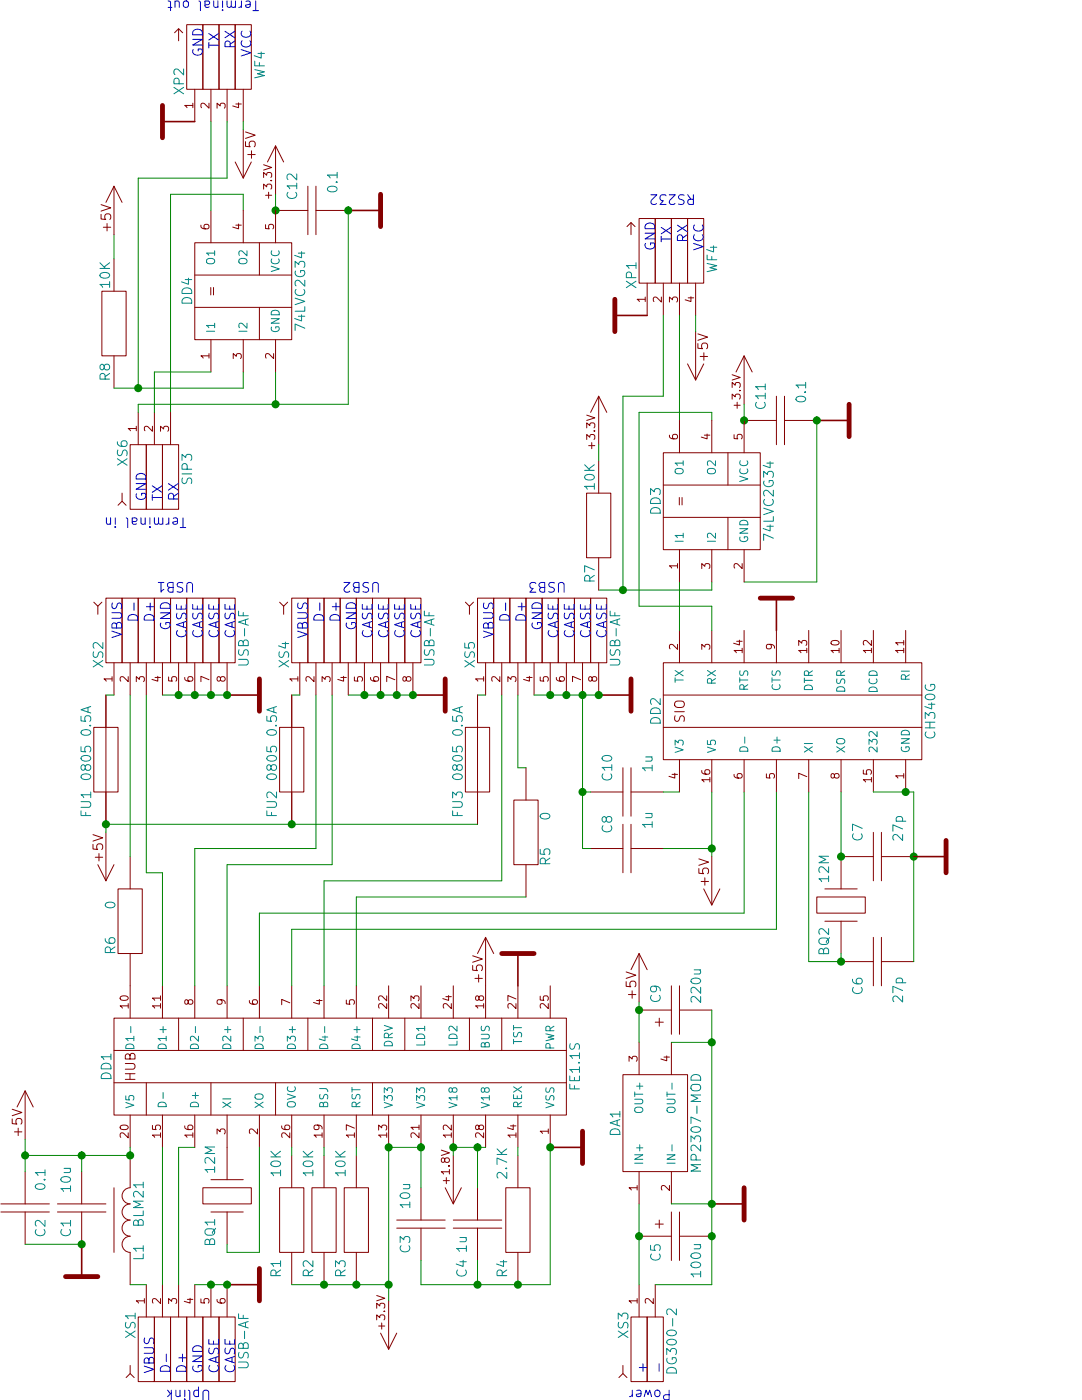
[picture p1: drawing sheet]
EESchema Schematic File Version 2
LIBS:gost
LIBS:a5v11-mod-01-cache
EELAYER 25 0
EELAYER END
$Descr A4 11693 8268
encoding utf-8
Sheet 1 1
Title ""
Date ""
Rev ""
Comp ""
Comment1 ""
Comment2 ""
Comment3 ""
Comment4 ""
$EndDescr
$Comp
L GIC_FE11S DD1
U 1 1
P 2550 1500
F 0 "DD1" H 3050 1650 60  0000 C CNN
F 1 "FE1.1S" H 3050 -1250 60  0000 C CNN
F 2 "pretty:SMD_SSOP_28_25_200" H 2900 1700 60  0001 C CNN
F 3 "" H 2900 1700 60  0000 C CNN
	1    2550 1500
	1    0    0    -1  
$EndComp
$Comp
L RES R3
U 1 1
P 1700 2900
F 0 "R3" H 1800 3000 60  0000 C CNN
F 1 "10K" H 2450 3000 60  0000 C CNN
F 2 "pretty:SMD_0805" H 1700 2900 60  0001 C CNN
F 3 "" H 1700 2900 60  0000 C CNN
	1    1700 2900
	1    0    0    -1  
$EndComp
$Comp
L RES R2
U 1 1
P 1700 2700
F 0 "R2" H 1800 2800 60  0000 C CNN
F 1 "10K" H 2450 2800 60  0000 C CNN
F 2 "pretty:SMD_0805" H 1700 2700 60  0001 C CNN
F 3 "" H 1700 2700 60  0000 C CNN
	1    1700 2700
	1    0    0    -1  
$EndComp
$Comp
L RES R1
U 1 1
P 1700 2500
F 0 "R1" H 1800 2600 60  0000 C CNN
F 1 "10K" H 2450 2600 60  0000 C CNN
F 2 "pretty:SMD_0805" H 1700 2500 60  0001 C CNN
F 3 "" H 1700 2500 60  0000 C CNN
	1    1700 2500
	1    0    0    -1  
$EndComp
$Comp
L POWER_GND #U01
U 1 1
P 2550 4100
F 0 "#U01" V 2600 4150 60  0001 C CNN
F 1 "POWER_GND" V 2600 4050 60  0001 C CNN
F 2 "" H 2550 4100 60  0000 C CNN
F 3 "" H 2550 4100 60  0000 C CNN
	1    2550 4100
	1    0    0    -1  
$EndComp
$Comp
L CRYSTAL BQ1
U 1 1
P 1950 2100
F 0 "BQ1" H 2025 2000 60  0000 C CNN
F 1 "12M" H 2475 2000 60  0000 C CNN
F 2 "pretty:SIP_2_200_70" H 1950 2100 60  0001 C CNN
F 3 "" H 1950 2100 60  0000 C CNN
	1    1950 2100
	1    0    0    1   
$EndComp
$Comp
L POWER_GND #U02
U 1 1
P 1700 2100
F 0 "#U02" V 1750 2150 60  0001 C CNN
F 1 "POWER_GND" V 1750 2050 60  0001 C CNN
F 2 "" H 1700 2100 60  0000 C CNN
F 3 "" H 1700 2100 60  0000 C CNN
	1    1700 2100
	1    0    0    -1  
$EndComp
$Comp
L RES R4
U 1 1
P 1700 3900
F 0 "R4" H 1800 4000 60  0000 C CNN
F 1 "2.7K" H 2450 4000 60  0000 C CNN
F 2 "pretty:SMD_0805" H 1700 3900 60  0001 C CNN
F 3 "" H 1700 3900 60  0000 C CNN
	1    1700 3900
	1    0    0    -1  
$EndComp
Text Notes 1150 1650 0    60   ~ 0
VBUS
Text Notes 1150 1750 0    60   ~ 0
D-
Text Notes 1150 1850 0    60   ~ 0
D+
Text Notes 1150 1950 0    60   ~ 0
GND
$Comp
L IND_CORE L1
U 1 1
P 1700 1500
F 0 "L1" H 1900 1450 60  0000 C CNN
F 1 "BLM21" H 2200 1450 60  0000 C CNN
F 2 "pretty:SMD_0805" H 1700 1500 60  0001 C CNN
F 3 "" H 1700 1500 60  0000 C CNN
	1    1700 1500
	1    0    0    -1  
$EndComp
$Comp
L CAP C1
U 1 1
P 2400 1200
F 0 "C1" V 2300 850 60  0000 C CNN
F 1 "10u" V 2300 1150 60  0000 C CNN
F 2 "pretty:SMD_0805" H 2400 1200 60  0001 C CNN
F 3 "" H 2400 1200 60  0000 C CNN
	1    2400 1200
	0    1    1    0   
$EndComp
$Comp
L POWER_GND #U03
U 1 1
P 1950 1200
F 0 "#U03" V 2000 1250 60  0001 C CNN
F 1 "POWER_GND" V 2000 1150 60  0001 C CNN
F 2 "" H 1950 1200 60  0000 C CNN
F 3 "" H 1950 1200 60  0000 C CNN
	1    1950 1200
	0    1    1    0   
$EndComp
$Comp
L CAP C2
U 1 1
P 2400 850
F 0 "C2" V 2300 500 60  0000 C CNN
F 1 "0.1" V 2300 800 60  0000 C CNN
F 2 "pretty:SMD_0805" H 2400 850 60  0001 C CNN
F 3 "" H 2400 850 60  0000 C CNN
	1    2400 850 
	0    1    -1   0   
$EndComp
$Comp
L CAP C3
U 1 1
P 2300 3300
F 0 "C3" V 2200 2950 60  0000 C CNN
F 1 "10u" V 2200 3250 60  0000 C CNN
F 2 "pretty:SMD_0805" H 2300 3300 60  0001 C CNN
F 3 "" H 2300 3300 60  0000 C CNN
	1    2300 3300
	0    1    1    0   
$EndComp
$Comp
L CAP C4
U 1 1
P 2300 3650
F 0 "C4" V 2200 3150 60  0000 C CNN
F 1 "1u" V 2200 3300 60  0000 C CNN
F 2 "pretty:SMD_0805" H 2300 3650 60  0001 C CNN
F 3 "" H 2300 3650 60  0000 C CNN
	1    2300 3650
	0    1    1    0   
$EndComp
$Comp
L POWER_+3.3V #U04
U 1 1
P 1600 3100
F 0 "#U04" V 1650 3150 60  0001 C CNN
F 1 "POWER_+3.3V" H 1750 3000 60  0001 C CNN
F 2 "" H 1600 3100 60  0000 C CNN
F 3 "" H 1600 3100 60  0000 C CNN
	1    1600 3100
	-1   0    0    -1  
$EndComp
$Comp
L POWER_+1.8V #U05
U 1 1
P 2500 3500
F 0 "#U05" V 2550 3550 60  0001 C CNN
F 1 "POWER_+1.8V" H 2650 3400 60  0001 C CNN
F 2 "" H 2500 3500 60  0000 C CNN
F 3 "" H 2500 3500 60  0000 C CNN
	1    2500 3500
	-1   0    0    -1  
$EndComp
$Comp
L POWER_+5V #U06
U 1 1
P 2600 850
F 0 "#U06" V 2650 900 60  0001 C CNN
F 1 "POWER_+5V" H 2750 750 60  0001 C CNN
F 2 "" H 2600 850 60  0000 C CNN
F 3 "" H 2600 850 60  0000 C CNN
	1    2600 850 
	1    0    0    -1  
$EndComp
Text Notes 1050 2000 1    60   ~ 0
Uplink
$Comp
L CONN_06_F XS1
U 1 1
P 1700 1600
F 0 "XS1" H 1950 1700 60  0000 C CNN
F 1 "USB-AF" H 2050 1000 60  0000 C CNN
F 2 "pretty:CONN_USB_A_G_TH" H 1700 1600 60  0001 C CNN
F 3 "" H 1700 1600 60  0000 C CNN
	1    1700 1600
	-1   0    0    -1  
$EndComp
Text Notes 1150 2050 0    60   ~ 0
CASE
Text Notes 1150 2150 0    60   ~ 0
CASE
$Comp
L CONN_08_F XS2
U 1 1
P 5350 1400
F 0 "XS2" H 5600 1500 60  0000 C CNN
F 1 "USB-AF" H 5700 600 60  0000 C CNN
F 2 "pretty:CONN_USB_AF_V1_TH" H 5350 1400 60  0001 C CNN
F 3 "" H 5350 1400 60  0000 C CNN
	1    5350 1400
	1    0    0    -1  
$EndComp
$Comp
L POWER_GND #U07
U 1 1
P 5350 2100
F 0 "#U07" V 5400 2150 60  0001 C CNN
F 1 "POWER_GND" V 5400 2050 60  0001 C CNN
F 2 "" H 5350 2100 60  0000 C CNN
F 3 "" H 5350 2100 60  0000 C CNN
	1    5350 2100
	1    0    0    -1  
$EndComp
$Comp
L FUSE FU1
U 1 1
P 4550 1350
F 0 "FU1" H 4675 1475 60  0000 C CNN
F 1 "0805 0.5A" H 5050 1475 60  0000 C CNN
F 2 "pretty:SMD_0805" H 4550 1350 60  0001 C CNN
F 3 "" H 4550 1350 60  0000 C CNN
	1    4550 1350
	1    0    0    -1  
$EndComp
$Comp
L POWER_+5V #U08
U 1 1
P 4500 1350
F 0 "#U08" V 4550 1400 60  0001 C CNN
F 1 "POWER_+5V" H 4650 1250 60  0001 C CNN
F 2 "" H 4500 1350 60  0000 C CNN
F 3 "" H 4500 1350 60  0000 C CNN
	1    4500 1350
	-1   0    0    -1  
$EndComp
Text Notes 5700 1450 0    60   ~ 0
VBUS
Text Notes 5800 1550 0    60   ~ 0
D-
Text Notes 5800 1650 0    60   ~ 0
D+
Text Notes 5750 1750 0    60   ~ 0
GND
Text Notes 5700 1850 0    60   ~ 0
CASE
Text Notes 5700 1950 0    60   ~ 0
CASE
Text Notes 5700 2050 0    60   ~ 0
CASE
Text Notes 5700 2150 0    60   ~ 0
CASE
$Comp
L CAPP C5
U 1 1
P 2000 4650
F 0 "C5" H 2100 4550 60  0000 C CNN
F 1 "100u" H 2150 4300 60  0000 C CNN
F 2 "pretty:SIP_2_100_70" H 2000 4650 60  0001 C CNN
F 3 "" H 2000 4650 60  0000 C CNN
	1    2000 4650
	-1   0    0    -1  
$EndComp
$Comp
L CAPP C9
U 1 1
P 3400 4650
F 0 "C9" H 3500 4550 60  0000 C CNN
F 1 "220u" H 3550 4300 60  0000 C CNN
F 2 "pretty:SIP_2_100_70" H 3400 4650 60  0001 C CNN
F 3 "" H 3400 4650 60  0000 C CNN
	1    3400 4650
	1    0    0    -1  
$EndComp
$Comp
L POWER_+5V #U09
U 1 1
P 3450 4650
F 0 "#U09" V 3500 4700 60  0001 C CNN
F 1 "POWER_+5V" H 3600 4550 60  0001 C CNN
F 2 "" H 3450 4650 60  0000 C CNN
F 3 "" H 3450 4650 60  0000 C CNN
	1    3450 4650
	1    0    0    -1  
$EndComp
$Comp
L CONN_02_F XS3
U 1 1
P 1700 4650
F 0 "XS3" H 1950 4750 60  0000 C CNN
F 1 "DG300-2" H 2050 4450 60  0000 C CNN
F 2 "pretty:SIP_2_5MM_100" H 1700 4650 60  0001 C CNN
F 3 "" H 1700 4650 60  0000 C CNN
	1    1700 4650
	-1   0    0    -1  
$EndComp
$Comp
L RES R6
U 1 1
P 3550 1500
F 0 "R6" H 3800 1625 60  0000 C CNN
F 1 "0" H 4050 1625 60  0000 C CNN
F 2 "pretty:SMD_1206" H 3550 1500 60  0001 C CNN
F 3 "" H 3550 1500 60  0000 C CNN
	1    3550 1500
	1    0    0    -1  
$EndComp
$Comp
L GIC_MP2307_MOD DA1
U 1 1
P 2200 4650
F 0 "DA1" H 2700 4800 60  0000 C CNN
F 1 "MP2307-MOD" H 2700 4300 60  0000 C CNN
F 2 "pretty:DIP_MOD_MP2307" H 2800 4950 60  0001 C CNN
F 3 "" H 2800 4950 60  0000 C CNN
	1    2200 4650
	1    0    0    -1  
$EndComp
$Comp
L POWER_GND #U010
U 1 1
P 2200 5100
F 0 "#U010" V 2250 5150 60  0001 C CNN
F 1 "POWER_GND" V 2250 5050 60  0001 C CNN
F 2 "" H 2200 5100 60  0000 C CNN
F 3 "" H 2200 5100 60  0000 C CNN
	1    2200 5100
	1    0    0    -1  
$EndComp
Text Notes 1150 4700 0    60   ~ 0
+
Text Notes 1150 4800 0    60   ~ 0
-
Text Notes 1050 4850 1    60   ~ 0
Power
$Comp
L CONN_08_F XS4
U 1 1
P 5350 2550
F 0 "XS4" H 5600 2650 60  0000 C CNN
F 1 "USB-AF" H 5700 1750 60  0000 C CNN
F 2 "pretty:CONN_USB_AF_V1_TH" H 5350 2550 60  0001 C CNN
F 3 "" H 5350 2550 60  0000 C CNN
	1    5350 2550
	1    0    0    -1  
$EndComp
$Comp
L POWER_GND #U011
U 1 1
P 5350 3250
F 0 "#U011" V 5400 3300 60  0001 C CNN
F 1 "POWER_GND" V 5400 3200 60  0001 C CNN
F 2 "" H 5350 3250 60  0000 C CNN
F 3 "" H 5350 3250 60  0000 C CNN
	1    5350 3250
	1    0    0    -1  
$EndComp
$Comp
L FUSE FU2
U 1 1
P 4550 2500
F 0 "FU2" H 4675 2625 60  0000 C CNN
F 1 "0805 0.5A" H 5050 2625 60  0000 C CNN
F 2 "pretty:SMD_0805" H 4550 2500 60  0001 C CNN
F 3 "" H 4550 2500 60  0000 C CNN
	1    4550 2500
	1    0    0    -1  
$EndComp
Text Notes 5700 2600 0    60   ~ 0
VBUS
Text Notes 5800 2700 0    60   ~ 0
D-
Text Notes 5800 2800 0    60   ~ 0
D+
Text Notes 5750 2900 0    60   ~ 0
GND
Text Notes 5700 3000 0    60   ~ 0
CASE
Text Notes 5700 3100 0    60   ~ 0
CASE
Text Notes 5700 3200 0    60   ~ 0
CASE
Text Notes 5700 3300 0    60   ~ 0
CASE
$Comp
L GIC_CH340G DD2
U 1 1
P 4750 4900
F 0 "DD2" H 5250 5050 60  0000 C CNN
F 1 "CH340G" H 5250 3350 60  0000 C CNN
F 2 "pretty:SMD_SO_16_50_150" H 5100 5150 60  0001 C CNN
F 3 "" H 5100 5150 60  0000 C CNN
	1    4750 4900
	1    0    0    -1  
$EndComp
$Comp
L CONN_08_F XS5
U 1 1
P 5350 3700
F 0 "XS5" H 5600 3800 60  0000 C CNN
F 1 "USB-AF" H 5700 2900 60  0000 C CNN
F 2 "pretty:CONN_USB_AF_V1_TH" H 5350 3700 60  0001 C CNN
F 3 "" H 5350 3700 60  0000 C CNN
	1    5350 3700
	1    0    0    -1  
$EndComp
$Comp
L POWER_GND #U012
U 1 1
P 5350 4400
F 0 "#U012" V 5400 4450 60  0001 C CNN
F 1 "POWER_GND" V 5400 4350 60  0001 C CNN
F 2 "" H 5350 4400 60  0000 C CNN
F 3 "" H 5350 4400 60  0000 C CNN
	1    5350 4400
	1    0    0    -1  
$EndComp
$Comp
L FUSE FU3
U 1 1
P 4550 3650
F 0 "FU3" H 4675 3775 60  0000 C CNN
F 1 "0805 0.5A" H 5050 3775 60  0000 C CNN
F 2 "pretty:SMD_0805" H 4550 3650 60  0001 C CNN
F 3 "" H 4550 3650 60  0000 C CNN
	1    4550 3650
	1    0    0    -1  
$EndComp
Text Notes 5700 3750 0    60   ~ 0
VBUS
Text Notes 5800 3850 0    60   ~ 0
D-
Text Notes 5800 3950 0    60   ~ 0
D+
Text Notes 5750 4050 0    60   ~ 0
GND
Text Notes 5700 4150 0    60   ~ 0
CASE
Text Notes 5700 4250 0    60   ~ 0
CASE
Text Notes 5700 4350 0    60   ~ 0
CASE
Text Notes 5700 4450 0    60   ~ 0
CASE
$Comp
L CRYSTAL BQ2
U 1 1
P 3750 5900
F 0 "BQ2" H 3825 5800 60  0000 C CNN
F 1 "12M" H 4275 5800 60  0000 C CNN
F 2 "pretty:SIP_2_200_70" H 3750 5900 60  0001 C CNN
F 3 "" H 3750 5900 60  0000 C CNN
	1    3750 5900
	1    0    0    1   
$EndComp
$Comp
L CAP C6
U 1 1
P 3700 5900
F 0 "C6" H 3850 5800 60  0000 C CNN
F 1 "27p" H 3875 5550 60  0000 C CNN
F 2 "pretty:SMD_0805" H 3700 5900 60  0001 C CNN
F 3 "" H 3700 5900 60  0000 C CNN
	1    3700 5900
	-1   0    0    -1  
$EndComp
$Comp
L CAP C7
U 1 1
P 4350 5900
F 0 "C7" H 4500 5800 60  0000 C CNN
F 1 "27p" H 4525 5550 60  0000 C CNN
F 2 "pretty:SMD_0805" H 4350 5900 60  0001 C CNN
F 3 "" H 4350 5900 60  0000 C CNN
	1    4350 5900
	1    0    0    -1  
$EndComp
Wire Wire Line
	1700 2500 1700 3100
Connection ~ 1700 2700
Wire Wire Line
	2550 3500 2550 3700
Wire Wire Line
	1700 4100 2550 4100
Wire Wire Line
	1700 3300 1700 4100
Connection ~ 2550 4100
Wire Wire Line
	2550 2700 2500 2700
Wire Wire Line
	2550 2900 2500 2900
Wire Wire Line
	2550 3900 2500 3900
Wire Wire Line
	1900 2300 2550 2300
Wire Wire Line
	1900 2300 1900 2100
Wire Wire Line
	1900 2100 1950 2100
Wire Wire Line
	1700 1700 2550 1700
Wire Wire Line
	2550 1800 1700 1800
Wire Wire Line
	2550 1800 2550 1900
Wire Wire Line
	2500 2500 2550 2500
Wire Wire Line
	2550 3100 2550 3300
Wire Wire Line
	1600 3100 2550 3100
Connection ~ 1700 2900
Connection ~ 2550 3100
Wire Wire Line
	1700 1500 1700 1600
Wire Wire Line
	2500 1500 2550 1500
Wire Wire Line
	2500 850  2500 1500
Connection ~ 2500 1500
Wire Wire Line
	2400 850  2600 850 
Wire Wire Line
	2400 1200 2500 1200
Connection ~ 2500 1200
Wire Wire Line
	1950 1200 1950 850 
Connection ~ 1950 1200
Wire Wire Line
	2300 3650 2550 3650
Connection ~ 2550 3650
Wire Wire Line
	2550 3300 2300 3300
Connection ~ 2550 3300
Wire Wire Line
	1700 3300 1850 3300
Connection ~ 1700 3900
Wire Wire Line
	1850 3650 1700 3650
Connection ~ 1700 3650
Connection ~ 1700 3100
Wire Wire Line
	2550 3500 2500 3500
Connection ~ 2550 3500
Connection ~ 2500 850 
Wire Wire Line
	1700 1900 1700 2100
Connection ~ 1700 2000
Connection ~ 1700 2100
Wire Wire Line
	5350 1700 5350 2100
Connection ~ 5350 1800
Connection ~ 5350 1900
Connection ~ 5350 2000
Connection ~ 5350 2100
Wire Wire Line
	5350 1500 4350 1500
Wire Wire Line
	5350 1350 5350 1400
Wire Wire Line
	4500 1350 4550 1350
Connection ~ 2000 4650
Wire Wire Line
	1700 4750 1700 5100
Connection ~ 2000 5100
Wire Wire Line
	4250 1700 4250 1600
Wire Wire Line
	4250 1600 5350 1600
Connection ~ 3400 4650
Wire Wire Line
	1700 4650 2200 4650
Wire Wire Line
	1700 5100 3400 5100
Wire Wire Line
	2200 5100 2200 4850
Wire Wire Line
	3200 4650 3450 4650
Wire Wire Line
	3200 5100 3200 4850
Connection ~ 2200 5100
Connection ~ 3200 5100
Wire Wire Line
	5350 2850 5350 3250
Connection ~ 5350 2950
Connection ~ 5350 3050
Connection ~ 5350 3150
Connection ~ 5350 3250
Wire Wire Line
	5350 2500 5350 2550
Wire Wire Line
	4400 1900 4400 2650
Wire Wire Line
	4400 2650 5350 2650
Wire Wire Line
	4300 2750 5350 2750
Wire Wire Line
	4300 2100 4300 2750
Wire Wire Line
	4550 1350 4550 3650
Connection ~ 4550 1350
Wire Wire Line
	5350 4000 5350 4400
Connection ~ 5350 4100
Connection ~ 5350 4200
Connection ~ 5350 4300
Connection ~ 5350 4400
Wire Wire Line
	5350 3650 5350 3700
Wire Wire Line
	4200 3800 5350 3800
Wire Wire Line
	4200 3800 4200 2700
Wire Wire Line
	4200 2700 3550 2700
Wire Wire Line
	4100 2900 3550 2900
Wire Wire Line
	4000 2300 4000 5300
Wire Wire Line
	4000 5300 4750 5300
Wire Wire Line
	3900 2500 3900 5500
Wire Wire Line
	3900 5500 4750 5500
Wire Wire Line
	4750 5900 4350 5900
Connection ~ 4350 5900
Wire Wire Line
	4750 5700 3700 5700
Wire Wire Line
	3700 5700 3700 5900
Wire Wire Line
	3700 5900 3750 5900
Connection ~ 3700 5900
Wire Wire Line
	4750 6350 4750 6100
Wire Wire Line
	3700 6350 4750 6350
Connection ~ 4350 6350
$Comp
L POWER_GND #U013
U 1 1
P 4350 6350
F 0 "#U013" V 4400 6400 60  0001 C CNN
F 1 "POWER_GND" V 4400 6300 60  0001 C CNN
F 2 "" H 4350 6350 60  0000 C CNN
F 3 "" H 4350 6350 60  0000 C CNN
	1    4350 6350
	1    0    0    -1  
$EndComp
Wire Wire Line
	4400 1900 3550 1900
Wire Wire Line
	4300 2100 3550 2100
Wire Wire Line
	4000 2300 3550 2300
Wire Wire Line
	3900 2500 3550 2500
$Comp
L CAP C10
U 1 1
P 4750 4350
F 0 "C10" H 4900 4250 60  0000 C CNN
F 1 "1u" H 4925 4000 60  0000 C CNN
F 2 "pretty:SMD_0805" H 4750 4350 60  0001 C CNN
F 3 "" H 4750 4350 60  0000 C CNN
	1    4750 4350
	1    0    0    -1  
$EndComp
$Comp
L CAP C8
U 1 1
P 4400 4350
F 0 "C8" H 4550 4250 60  0000 C CNN
F 1 "1u" H 4575 4000 60  0000 C CNN
F 2 "pretty:SMD_0805" H 4400 4350 60  0001 C CNN
F 3 "" H 4400 4350 60  0000 C CNN
	1    4400 4350
	1    0    0    -1  
$EndComp
Wire Wire Line
	4750 4900 4750 4800
Wire Wire Line
	4350 5100 4750 5100
Wire Wire Line
	4400 5100 4400 4800
Wire Wire Line
	4750 4350 4750 4300
Wire Wire Line
	4400 4300 5350 4300
Wire Wire Line
	4400 4300 4400 4350
Connection ~ 4750 4300
Connection ~ 4550 2500
$Comp
L RES R5
U 1 1
P 4100 3950
F 0 "R5" H 4350 4075 60  0000 C CNN
F 1 "0" H 4600 4075 60  0000 C CNN
F 2 "pretty:SMD_1206" H 4100 3950 60  0001 C CNN
F 3 "" H 4100 3950 60  0000 C CNN
	1    4100 3950
	1    0    0    1   
$EndComp
Wire Wire Line
	4900 3950 4900 3900
Wire Wire Line
	4900 3900 5350 3900
Connection ~ 4750 6300
$Comp
L POWER_GND #U014
U 1 1
P 5750 5500
F 0 "#U014" V 5800 5550 60  0001 C CNN
F 1 "POWER_GND" V 5800 5450 60  0001 C CNN
F 2 "" H 5750 5500 60  0000 C CNN
F 3 "" H 5750 5500 60  0000 C CNN
	1    5750 5500
	0    -1   -1   0   
$EndComp
$Comp
L CAP C11
U 1 1
P 7050 5300
F 0 "C11" H 7200 5200 60  0000 C CNN
F 1 "0.1" H 7225 4950 60  0000 C CNN
F 2 "pretty:SMD_0805" H 7050 5300 60  0001 C CNN
F 3 "" H 7050 5300 60  0000 C CNN
	1    7050 5300
	1    0    0    -1  
$EndComp
Wire Wire Line
	7050 5750 6050 5750
Wire Wire Line
	6050 5750 6050 5300
$Comp
L POWER_GND #U015
U 1 1
P 7050 5750
F 0 "#U015" V 7100 5800 60  0001 C CNN
F 1 "POWER_GND" V 7100 5700 60  0001 C CNN
F 2 "" H 7050 5750 60  0000 C CNN
F 3 "" H 7050 5750 60  0000 C CNN
	1    7050 5750
	1    0    0    -1  
$EndComp
Connection ~ 7050 5750
Wire Wire Line
	5750 4900 6050 4900
Wire Wire Line
	7050 5100 7100 5100
Wire Wire Line
	7100 5100 7100 4650
Wire Wire Line
	7100 4650 5900 4650
Wire Wire Line
	5900 4650 5900 5100
Wire Wire Line
	5900 5100 5750 5100
$Comp
L POWER_+3.3V #U016
U 1 1
P 7150 5300
F 0 "#U016" V 7200 5350 60  0001 C CNN
F 1 "POWER_+3.3V" H 7300 5200 60  0001 C CNN
F 2 "" H 7150 5300 60  0000 C CNN
F 3 "" H 7150 5300 60  0000 C CNN
	1    7150 5300
	1    0    0    -1  
$EndComp
Wire Wire Line
	7050 5300 7150 5300
Connection ~ 7050 5300
$Comp
L CONN_04_M XP1
U 1 1
P 7700 4700
F 0 "XP1" H 7950 4800 60  0000 C CNN
F 1 "WF4" H 8050 4300 60  0000 C CNN
F 2 "pretty:SIP_4_100_70" H 7700 4700 60  0001 C CNN
F 3 "" H 7700 4700 60  0000 C CNN
	1    7700 4700
	1    0    0    -1  
$EndComp
$Comp
L POWER_GND #U017
U 1 1
P 7700 4700
F 0 "#U017" V 7750 4750 60  0001 C CNN
F 1 "POWER_GND" V 7750 4650 60  0001 C CNN
F 2 "" H 7700 4700 60  0000 C CNN
F 3 "" H 7700 4700 60  0000 C CNN
	1    7700 4700
	-1   0    0    1   
$EndComp
$Comp
L POWER_+5V #U018
U 1 1
P 4350 5100
F 0 "#U018" V 4400 5150 60  0001 C CNN
F 1 "POWER_+5V" H 4500 5000 60  0001 C CNN
F 2 "" H 4350 5100 60  0000 C CNN
F 3 "" H 4350 5100 60  0000 C CNN
	1    4350 5100
	-1   0    0    -1  
$EndComp
Connection ~ 4400 5100
$Comp
L POWER_GND #U019
U 1 1
P 3550 3900
F 0 "#U019" V 3600 3950 60  0001 C CNN
F 1 "POWER_GND" V 3600 3850 60  0001 C CNN
F 2 "" H 3550 3900 60  0000 C CNN
F 3 "" H 3550 3900 60  0000 C CNN
	1    3550 3900
	0    -1   -1   0   
$EndComp
$Comp
L POWER_+5V #U020
U 1 1
P 3550 3700
F 0 "#U020" V 3600 3750 60  0001 C CNN
F 1 "POWER_+5V" H 3700 3600 60  0001 C CNN
F 2 "" H 3550 3700 60  0000 C CNN
F 3 "" H 3550 3700 60  0000 C CNN
	1    3550 3700
	1    0    0    -1  
$EndComp
Text Notes 8100 4750 0    60   ~ 0
GND
Wire Wire Line
	7050 4900 7700 4900
Wire Wire Line
	6000 5100 6050 5100
Wire Wire Line
	6000 4400 6000 5100
Wire Wire Line
	6000 4550 7200 4550
Wire Wire Line
	7200 4550 7200 4800
Wire Wire Line
	7200 4800 7700 4800
Text Notes 8150 4850 0    60   ~ 0
TX
Text Notes 8150 4950 0    60   ~ 0
RX
Text Notes 8100 5050 0    60   ~ 0
VCC
$Comp
L RES R7
U 1 1
P 6000 4400
F 0 "R7" H 6100 4350 60  0000 C CNN
F 1 "10K" H 6700 4350 60  0000 C CNN
F 2 "pretty:SMD_1206" H 6000 4400 60  0001 C CNN
F 3 "" H 6000 4400 60  0000 C CNN
	1    6000 4400
	1    0    0    1   
$EndComp
Wire Wire Line
	4100 2900 4100 3950
$Comp
L CAP C12
U 1 1
P 8350 2400
F 0 "C12" H 8500 2300 60  0000 C CNN
F 1 "0.1" H 8525 2050 60  0000 C CNN
F 2 "pretty:SMD_0805" H 8350 2400 60  0001 C CNN
F 3 "" H 8350 2400 60  0000 C CNN
	1    8350 2400
	1    0    0    -1  
$EndComp
Wire Wire Line
	7150 2850 8350 2850
$Comp
L POWER_GND #U021
U 1 1
P 8350 2850
F 0 "#U021" V 8400 2900 60  0001 C CNN
F 1 "POWER_GND" V 8400 2800 60  0001 C CNN
F 2 "" H 8350 2850 60  0000 C CNN
F 3 "" H 8350 2850 60  0000 C CNN
	1    8350 2850
	1    0    0    -1  
$EndComp
Connection ~ 8350 2850
Wire Wire Line
	8350 2200 8450 2200
Wire Wire Line
	8450 2200 8450 1750
Wire Wire Line
	8450 1750 7100 1750
$Comp
L POWER_+3.3V #U022
U 1 1
P 8450 2400
F 0 "#U022" V 8500 2450 60  0001 C CNN
F 1 "POWER_+3.3V" H 8600 2300 60  0001 C CNN
F 2 "" H 8450 2400 60  0000 C CNN
F 3 "" H 8450 2400 60  0000 C CNN
	1    8450 2400
	1    0    0    -1  
$EndComp
Wire Wire Line
	8350 2400 8450 2400
Connection ~ 8350 2400
$Comp
L CONN_04_M XP2
U 1 1
P 8900 1900
F 0 "XP2" H 9150 2000 60  0000 C CNN
F 1 "WF4" H 9250 1500 60  0000 C CNN
F 2 "pretty:SIP_4_100_70" H 8900 1900 60  0001 C CNN
F 3 "" H 8900 1900 60  0000 C CNN
	1    8900 1900
	1    0    0    -1  
$EndComp
$Comp
L POWER_GND #U023
U 1 1
P 8900 1900
F 0 "#U023" V 8950 1950 60  0001 C CNN
F 1 "POWER_GND" V 8950 1850 60  0001 C CNN
F 2 "" H 8900 1900 60  0000 C CNN
F 3 "" H 8900 1900 60  0000 C CNN
	1    8900 1900
	-1   0    0    1   
$EndComp
Text Notes 9300 1950 0    60   ~ 0
GND
Wire Wire Line
	8550 1550 8550 2100
Text Notes 9350 2050 0    60   ~ 0
TX
Text Notes 9350 2150 0    60   ~ 0
RX
Text Notes 9300 2250 0    60   ~ 0
VCC
$Comp
L RES R8
U 1 1
P 7250 1400
F 0 "R8" H 7350 1350 60  0000 C CNN
F 1 "10K" H 7950 1350 60  0000 C CNN
F 2 "pretty:SMD_0805" H 7250 1400 60  0001 C CNN
F 3 "" H 7250 1400 60  0000 C CNN
	1    7250 1400
	1    0    0    1   
$EndComp
$Comp
L GIC_74_2G34 DD3
U 1 1
P 6050 4900
F 0 "DD3" H 6550 5050 60  0000 C CNN
F 1 "74LVC2G34" H 6550 4350 60  0000 C CNN
F 2 "pretty:SMD_SOT23_6" H 6050 4900 60  0001 C CNN
F 3 "" H 6050 4900 60  0000 C CNN
	1    6050 4900
	1    0    0    -1  
$EndComp
$Comp
L GIC_74_2G34 DD4
U 1 1
P 7350 2000
F 0 "DD4" H 7850 2150 60  0000 C CNN
F 1 "74LVC2G34" H 7850 1450 60  0000 C CNN
F 2 "pretty:SMD_SOT23_6" H 7350 2000 60  0001 C CNN
F 3 "" H 7350 2000 60  0000 C CNN
	1    7350 2000
	1    0    0    -1  
$EndComp
Connection ~ 6000 4550
$Comp
L POWER_+3.3V #U024
U 1 1
P 6900 4400
F 0 "#U024" V 6950 4450 60  0001 C CNN
F 1 "POWER_+3.3V" H 7050 4300 60  0001 C CNN
F 2 "" H 6900 4400 60  0000 C CNN
F 3 "" H 6900 4400 60  0000 C CNN
	1    6900 4400
	1    0    0    -1  
$EndComp
Wire Wire Line
	6800 4400 6900 4400
$Comp
L POWER_+5V #U025
U 1 1
P 7600 5000
F 0 "#U025" V 7650 5050 60  0001 C CNN
F 1 "POWER_+5V" H 7750 4900 60  0001 C CNN
F 2 "" H 7600 5000 60  0000 C CNN
F 3 "" H 7600 5000 60  0000 C CNN
	1    7600 5000
	-1   0    0    1   
$EndComp
Wire Wire Line
	7600 5000 7700 5000
Wire Wire Line
	7250 2200 7350 2200
Wire Wire Line
	7250 1400 7250 2200
Wire Wire Line
	8200 1400 8050 1400
$Comp
L POWER_+5V #U026
U 1 1
P 8850 2200
F 0 "#U026" V 8900 2250 60  0001 C CNN
F 1 "POWER_+5V" H 9000 2100 60  0001 C CNN
F 2 "" H 8850 2200 60  0000 C CNN
F 3 "" H 8850 2200 60  0000 C CNN
	1    8850 2200
	-1   0    0    1   
$EndComp
Wire Wire Line
	8850 2200 8900 2200
$Comp
L CONN_03_F XS6
U 1 1
P 7100 1550
F 0 "XS6" H 7350 1650 60  0000 C CNN
F 1 "SIP3" H 7450 1250 60  0000 C CNN
F 2 "pretty:SIP_3_100_70" H 7100 1550 60  0001 C CNN
F 3 "" H 7100 1550 60  0000 C CNN
	1    7100 1550
	-1   0    0    -1  
$EndComp
Wire Wire Line
	7150 1550 7150 2850
Wire Wire Line
	7150 2400 7350 2400
Wire Wire Line
	8550 1550 7250 1550
Connection ~ 7250 1550
Wire Wire Line
	7350 2000 7350 1650
Wire Wire Line
	7350 1650 7100 1650
Wire Wire Line
	7150 1550 7100 1550
Wire Wire Line
	8900 2000 8350 2000
Wire Wire Line
	8550 2100 8900 2100
Connection ~ 7150 2400
$Comp
L POWER_+5V #U027
U 1 1
P 8200 1400
F 0 "#U027" V 8250 1450 60  0001 C CNN
F 1 "POWER_+5V" H 8350 1300 60  0001 C CNN
F 2 "" H 8200 1400 60  0000 C CNN
F 3 "" H 8200 1400 60  0000 C CNN
	1    8200 1400
	1    0    0    -1  
$EndComp
Text Notes 9650 2300 1    60   ~ 0
Terminal out
Text Notes 6450 1850 1    60   ~ 0
Terminal in
Text Notes 6550 1600 0    60   ~ 0
GND
Text Notes 6550 1700 0    60   ~ 0
TX
Text Notes 6550 1800 0    60   ~ 0
RX
Text Notes 8450 5000 1    60   ~ 0
RS232
Text Notes 6050 1900 1    60   ~ 0
USB1
Text Notes 6050 3050 1    60   ~ 0
USB2
Text Notes 6050 4200 1    60   ~ 0
USB3
Wire Wire Line
	4250 1700 3550 1700
$EndSCHEMATC
